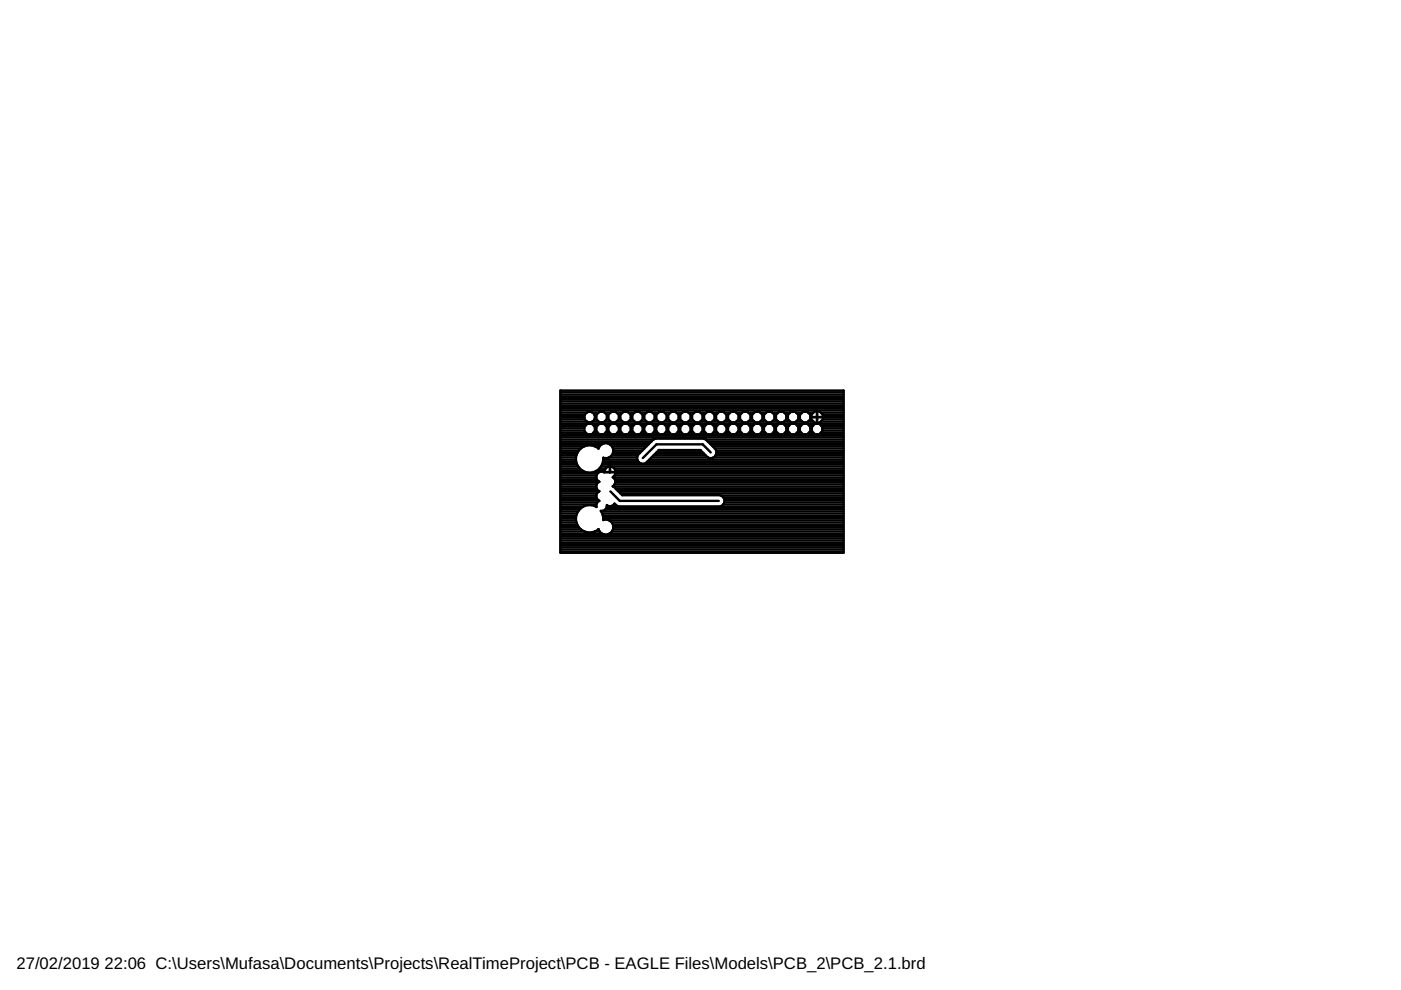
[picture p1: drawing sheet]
<svg xmlns="http://www.w3.org/2000/svg" width="297mm" height="210mm" viewBox="0 0 297 210" stroke-linecap="round" stroke-linejoin="round" font-family="sans-serif">
<g fill="none" stroke="#000" stroke-width=".51">
<path d="M118.8 82.8h60.1v34.4h-60.1zM118.8 98.9h3.8M118.8 89.9h60.1M118.8 88.4h5.1M118.8 99.8h4.8M118.8 99.4h4.2M118.8 98.4h3.5M118.8 97.9h3.4M118.8 97.5h3.3M118.8 97h3.3M118.8 96.5h3.4M118.8 96h3.6"/>
<path d="M118.8 95.6h3.9M118.8 95.1h4.3M118.8 94.6h5.1M118.8 94.1h8.9M118.8 93.7h19.2M118.8 93.2h19.7M118.8 92.7h60.1M118.8 92.2h60.1M118.8 91.8h5.4M118.8 91.3h5.1M118.8 90.8h5.1M118.8 90.3h5.3"/>
<path d="M118.8 89.4h5.6M118.8 88.9h5.2M118.8 87.9h5.2M118.8 87.5h5.6M118.8 87h60.1M118.8 86.5h60.1M118.8 86h60.1M118.8 85.6h60.1M118.8 85.1h60.1M118.8 84.6h60.1M118.8 84.1h60.1M118.8 83.7h60.1"/>
<path d="M118.8 83.2h60.1M123.9 94.6a2.91 2.91 0 0 0-.9 4.8 2.91 2.91 0 0 0 4.7-1M123.9 94.6l.7-.2 1.5 .2M124.4 87.5l.4-.2 .8 .2M124.4 87.5a1.14 1.14 0 0 0-.3 1.6 1.14 1.14 0 0 0 1.5 .3M124.5 89.9l-.6 .6v.9l.6 .7h1l.6-.7v-.9l-.6-.6M125.6 89.4h1.3M125.6 87.5a1.13 1.13 0 0 1 0 1.9M125.6 87.5h1.3M125.8 91.8h1M126 90.3h.6M126 88.9h.4"/>
<path d="M126 87.9h.4M126.1 94.6l.8 .5M126.1 88.4h.3M126.1 94.6h1M126.1 91.3h.3M126.1 90.8h.3M126.4 99.8h1.7M126.9 95.1h.1M126.9 95.1a1.6 1.6 0 0 1 2-1.1 1.6 1.6 0 0 1 1.1 2 1.6 1.6 0 0 1-2.1 1l-.2 1.4M127 99.4h1.4M127.1 89.9l-.7 .6v.9l.7 .7h.9l.7-.7v-.9l-.7-.6M127.4 98.9h1.7"/>
<path d="M127.7 98.4h51.2M127.8 97.9h7.6M127.9 97.5h7.2M128.2 89.4h1.3M128.2 87.5h1.3M128.3 91.8h1M128.5 90.3h.6M128.7 88.9h.3M128.7 87.9h.3M128.7 88.4h.3M128.7 91.3h.3M128.7 90.8h.3"/>
<path d="M129.1 97h6M129.2 94.1h8.4M129.3 98.9v1.2M129.3 99.8h.1M129.3 99.4h.1M129.5 98.9h49.4M129.6 89.9l-.6 .6v.9l.6 .7h1l.6-.7v-.9l-.6-.6M129.7 96.5h5.5M129.7 94.6h7.4M129.9 96h5.8M130 95.1h6.6M130 95.6h6.1"/>
<path d="M130.3 99.4h48.6M130.5 99.8h48.4M130.7 89.4h1.3M130.7 87.5h1.3M130.9 91.8h.9M131 90.3h.7M131.2 88.9h.3M131.2 87.9h.3M131.2 88.4h.3M131.2 91.3h.3M131.2 90.8h.3M131.5 88.9v-.9l.7-.7h.9l.6 .7v.9"/>
<path d="M131.5 88.9l.7 .6h.9l.6-.6M132.2 89.9l-.7 .6v.9l.7 .7h.9l.6-.7v-.9l-.6-.6M133.2 89.4h1.3M133.2 87.5h1.3M133.4 91.8h1M133.6 90.3h.6M133.7 88.4h.3M133.7 91.3h.3M133.7 90.8h.3M133.7 88.9h.4M133.7 87.9h.3M134 88.9v-.9l.7-.7h.9l.7 .7v.9"/>
<path d="M134 88.9l.7 .6h.9l.7-.6M134.7 89.9l-.7 .6v.9l.7 .7h.9l.7-.7v-.9l-.7-.6M135.8 89.4h1.3M135.8 87.5h1.3M136 91.8h.9M136.1 90.3h.7M136.3 88.4h.3M136.3 91.3h.3M136.3 90.8h.3M136.3 88.9h.3M136.3 87.9h.3M136.6 88.9v-.9l.6-.7h1l.6 .7v.9"/>
<path d="M136.6 88.9l.6 .6h1l.6-.6M137.2 97.9h41.7M137.2 89.9l-.6 .6v.9l.6 .7h1l.6-.7v-.9l-.6-.6M137.6 97.5h41.3M138.1 97h12M138.3 89.4h1.3M138.3 87.5h1.3M138.5 91.8h.9M138.5 93.2l.5-.2h10.2l.5 .2 2 2a1.23 1.23 0 0 1-.1 1.6 1.23 1.23 0 0 1-1.6 .1l-1.5-1.5h-8.8l-2.7 2.7a1.23 1.23 0 0 1-1.6-.1 1.23 1.23 0 0 1-.1-1.6zM138.6 96.5h11M138.6 90.3h.7M138.8 88.4h.3"/>
<path d="M138.8 91.3h.3M138.8 90.8h.3M138.8 88.9h.3M138.8 87.9h.3M139.1 96h10M139.6 95.6h9M139.8 89.9l-.7 .6v.9l.7 .7h.9l.7-.7v-.9l-.7-.6M140.9 89.4h1.3M140.9 87.5h1.3M141 91.8h1M141.2 90.3h.6M141.3 88.9h.4"/>
<path d="M141.4 88.4h.3M141.4 91.3h.3M141.4 90.8h.3M141.4 87.9h.3M142.3 89.9l-.6 .6v.9l.6 .7h.9l.7-.7v-.9l-.7-.6M143.4 89.4h1.3M143.4 87.5h1.3M143.6 91.8h.9M143.7 90.3h.7M143.9 88.9h.3M143.9 88.4h.3M143.9 91.3h.3"/>
<path d="M143.9 90.8h.3M143.9 87.9h.3M144.8 89.9l-.6 .6v.9l.6 .7h1l.6-.7v-.9l-.6-.6M145.9 89.4h1.3M145.9 87.5h1.3M146.1 91.8h1M146.3 90.3h.6M146.4 88.9h.3M146.4 88.4h.3M146.4 91.3h.3M146.4 90.8h.3M146.4 87.9h.3"/>
<path d="M147.4 89.9l-.7 .6v.9l.7 .7h.9l.7-.7v-.9l-.7-.6M148.5 89.4h1.3M148.5 87.5h1.3M148.6 91.8h1M148.8 90.3h.6M148.9 88.9h.4M148.9 87.9h.4M149 88.4h.3M149 91.3h.3M149 90.8h.3M149.6 93.2h29.3M149.9 89.9l-.6 .6v.9l.6 .7h1l.6-.7v-.9l-.6-.6"/>
<path d="M150.1 93.7h28.8M150.6 94.1h28.3M150.7 95.9l-1.7-1.7h-9.8l-2.9 2.9M151 89.4h1.3M151 87.5h1.3M151.1 94.6h27.8M151.2 91.8h.9M151.2 97h27.7M151.3 90.3h.7M151.5 88.9h.3M151.5 87.9h.3M151.5 88.4h.3"/>
<path d="M151.5 91.3h.3M151.5 90.8h.3M151.6 95.1h27.3M151.7 96.5h27.2M151.8 88.9v-.9l.7-.7h.9l.7 .7v.9M151.8 88.9l.7 .6h.9l.7-.6M151.8 95.6h27.1M151.9 96h27M152.5 89.9l-.7 .6v.9l.7 .7h.9l.7-.7v-.9l-.7-.6M153.6 89.4h1.2M153.6 87.5h1.2M153.7 91.8h1"/>
<path d="M153.9 90.3h.6M154 88.9h.4M154 87.9h.4M154.1 88.4h.2M154.1 91.3h.2M154.1 90.8h.2M154.3 88.9v-.9l.7-.7h.9l.7 .7v.9M154.3 88.9l.7 .6h.9l.7-.6M155 89.9l-.7 .6v.9l.7 .7h.9l.7-.7v-.9l-.7-.6M156.1 89.4h1.3M156.1 87.5h1.3M156.3 91.8h.9"/>
<path d="M156.4 90.3h.7M156.6 88.9h.3M156.6 87.9h.3M156.6 88.4h.3M156.6 91.3h.3M156.6 90.8h.3M156.9 88.9v-.9l.6-.7h1l.6 .7v.9M156.9 88.9l.6 .6h1l.6-.6M157.5 89.9l-.6 .6v.9l.6 .7h1l.6-.7v-.9l-.6-.6M158.6 89.4h1.3M158.6 87.5h1.3M158.8 91.8h1"/>
<path d="M159 90.3h.6M159.1 88.9h.3M159.1 87.9h.3M159.1 88.4h.3M159.1 91.3h.3M159.1 90.8h.3M159.4 88.9v-.9l.7-.7h.9l.7 .7v.9M159.4 88.9l.7 .6h.9l.7-.6M160.1 89.9l-.7 .6v.9l.7 .7h.9l.7-.7v-.9l-.7-.6M161.2 89.4h1.3M161.2 87.5h1.3M161.3 91.8h1"/>
<path d="M161.5 90.3h.6M161.6 88.9h.4M161.6 87.9h.4M161.7 88.4h.3M161.7 91.3h.3M161.7 90.8h.3M162 88.9v-.9l.6-.7h1l.6 .7v.9M162 88.9l.6 .6h1l.6-.6M162.6 89.9l-.6 .6v.9l.6 .7h1l.6-.7v-.9l-.6-.6M163.7 89.4h1.3M163.7 87.5h1.3M163.9 91.8h.9"/>
<path d="M164 90.3h.7M164.2 88.9h.3M164.2 87.9h.3M164.2 88.4h.3M164.2 91.3h.3M164.2 90.8h.3M164.5 88.9v-.9l.7-.7h.9l.6 .7v.9M164.5 88.9l.7 .6h.9l.6-.6M165.2 89.9l-.7 .6v.9l.7 .7h.9l.6-.7v-.9l-.6-.6M166.2 89.4h1.3M166.2 87.5h1.3M166.4 91.8h1"/>
<path d="M166.6 90.3h.6M166.7 88.4h.3M166.7 91.3h.3M166.7 90.8h.3M166.7 88.9h.4M166.7 87.9h.3M167 88.9v-.9l.7-.7h.9l.7 .7v.9M167 88.9l.7 .6h.9l.7-.6M167.7 89.9l-.7 .6v.9l.7 .7h.9l.7-.7v-.9l-.7-.6M168.8 89.4h1.3M168.8 87.5h1.3M169 91.8h.9"/>
<path d="M169.1 90.3h.7M169.3 88.4h.3M169.3 91.3h.3M169.3 90.8h.3M169.3 88.9h.3M169.3 87.9h.3M169.6 88.9v-.9l.6-.7h1l.6 .7v.9M169.6 88.9l.6 .6h1l.6-.6M170.2 89.9l-.6 .6v.9l.6 .7h1l.6-.7v-.9l-.6-.6M171.3 89.4h1.2M171.3 87.5h1.2M171.5 91.8h.9"/>
<path d="M171.6 90.3h.7M171.8 88.4h7.1M171.8 91.3h.3M171.8 90.8h.3M171.8 88.9h.2M171.8 87.9h.2M172 87.9l.7-.7h1l.8 .7M172 87.9v1l.7 .7h1l.8-.7v-1M172.8 89.9l-.7 .6v.9l.7 .7h.9l.6-.7v-.9l-.6-.6M173.2 87.2v2.4M173.2 89.4h.1M173.2 88.9h.1"/>
<path d="M173.2 87.9h.1M173.2 87.5h.1M174 91.8h4.9M174 89.4h4.9M174 87.5h4.9M174.2 90.3h4.7M174.3 91.3h4.6M174.3 90.8h4.6M174.5 88.9h4.4M174.5 87.9h4.4M118.8 117h60.1M118.8 116.5h60.1"/>
<path d="M118.8 116h60.1M118.8 115.5h60.1M118.8 115.1h60.1M118.8 114.6h60.1M118.8 114.1h60.1M118.8 113.6h60.1M118.8 113.2h8.9M118.8 112.7h5.1M118.8 112.2h4.3M118.8 111.7h3.9M118.8 111.3h3.6M118.8 110.8h3.4"/>
<path d="M118.8 110.3h3.3M118.8 109.8h3.3M118.8 109.4h3.4M118.8 108.9h3.5M118.8 108.4h3.8M118.8 107.9h4.2M118.8 107.5h4.8M118.8 107h7.6M118.8 106.5h7.9M118.8 106h8M118.8 105.6h7.7M118.8 105.1h7.6"/>
<path d="M118.8 104.6h7.8M118.8 104.1h8.2M118.8 103.7h7.8M118.8 103.2h7.6M118.8 102.7h7.7M118.8 102.2h8.1M118.8 101.7h7.8M118.8 101.3h7.6M118.8 100.8h7.7M118.8 100.3h8M126.1 112.7h1M126.4 107.5h.1"/>
<path d="M126.4 107v.4M126.4 107.4v.1a2.91 2.91 0 0 0-4.3 2.8 2.91 2.91 0 0 0 4.8 1.9M126.6 101.7a1.13 1.13 0 0 1 .1-1.4 1.13 1.13 0 0 1 1.4-.2 1.23 1.23 0 0 1 1.8-1.1 1.23 1.23 0 0 1 0 2.2 1.11 1.11 0 0 1 0 1.9l2 1.9h20.7a1.23 1.23 0 0 1 1 1.2 1.23 1.23 0 0 1-1 1.2h-21.4l-.9-.6M126.6 101.7l.5 .4a1.1 1.1 0 0 0-.7 1 1.1 1.1 0 0 0 .7 1.1 1.1 1.1 0 0 0-.7 1 1.1 1.1 0 0 0 .7 1l-.5 .4-.2 .4M126.9 112.2h.1M127.4 108.4h51.5M127.7 108.9l.2 1.4a1.61 1.61 0 0 1 2.1 1 1.61 1.61 0 0 1-1.1 2 1.61 1.61 0 0 1-2-1.1M127.7 108.9h51.2M127.8 109.4h51.1M127.9 109.8h51M128.1 100.1h2.4M128.4 107.9h50.5"/>
<path d="M128.7 107.5h50.2M128.7 107.1a1.11 1.11 0 0 1-1.3 1.2l.3 .6M128.7 107.1h.1M129.1 110.3h49.8M129.1 113.2h49.8M129.4 104.2l2 2h21M129.7 112.7h49.2M129.7 110.8h49.2M130 112.2h48.9M130 111.3h48.9M130 111.7h48.9M130 101.3h48.9"/>
<path d="M130.1 103.2h48.8M130.1 107h.4M130.3 106.8a1.15 1.15 0 0 1-1.6 .3M130.3 106.8h.1M130.3 102.7h48.6M130.3 100.8h48.6M130.4 101.7h48.5M130.5 102.2h48.4M130.5 100.3h48.4M130.6 103.7h48.3M131 104.1h47.9M131.5 104.6h47.4"/>
<path d="M152.9 105.1h26M153.3 107h25.6M153.4 105.6h25.5M153.6 106.5h25.3M153.6 106h25.3"/>
<circle cx="127.6" cy="88.4" r="1.21"/>
<circle cx="130.1" cy="88.4" r="1.21"/>
<circle cx="140.2" cy="88.4" r="1.2"/>
<circle cx="142.8" cy="88.4" r="1.2"/>
<circle cx="145.3" cy="88.4" r="1.2"/>
<circle cx="147.9" cy="88.4" r="1.21"/>
<circle cx="150.4" cy="88.4" r="1.21"/>
</g>
<path d="M129.3 104.2h.1" fill="none" stroke="#000" stroke-width=".21"/>
<g font-size="3.5">
<text x="3.5" y="205.4">27/02/2019</text>
<text x="22.2" y="205.4">22:06 C:\Users\Mufasa\Documents\Projects\RealTimeProject\PCB - EAGLE Files\Models\PCB_2\PCB_2.1.brd</text>
</g>
</svg>
